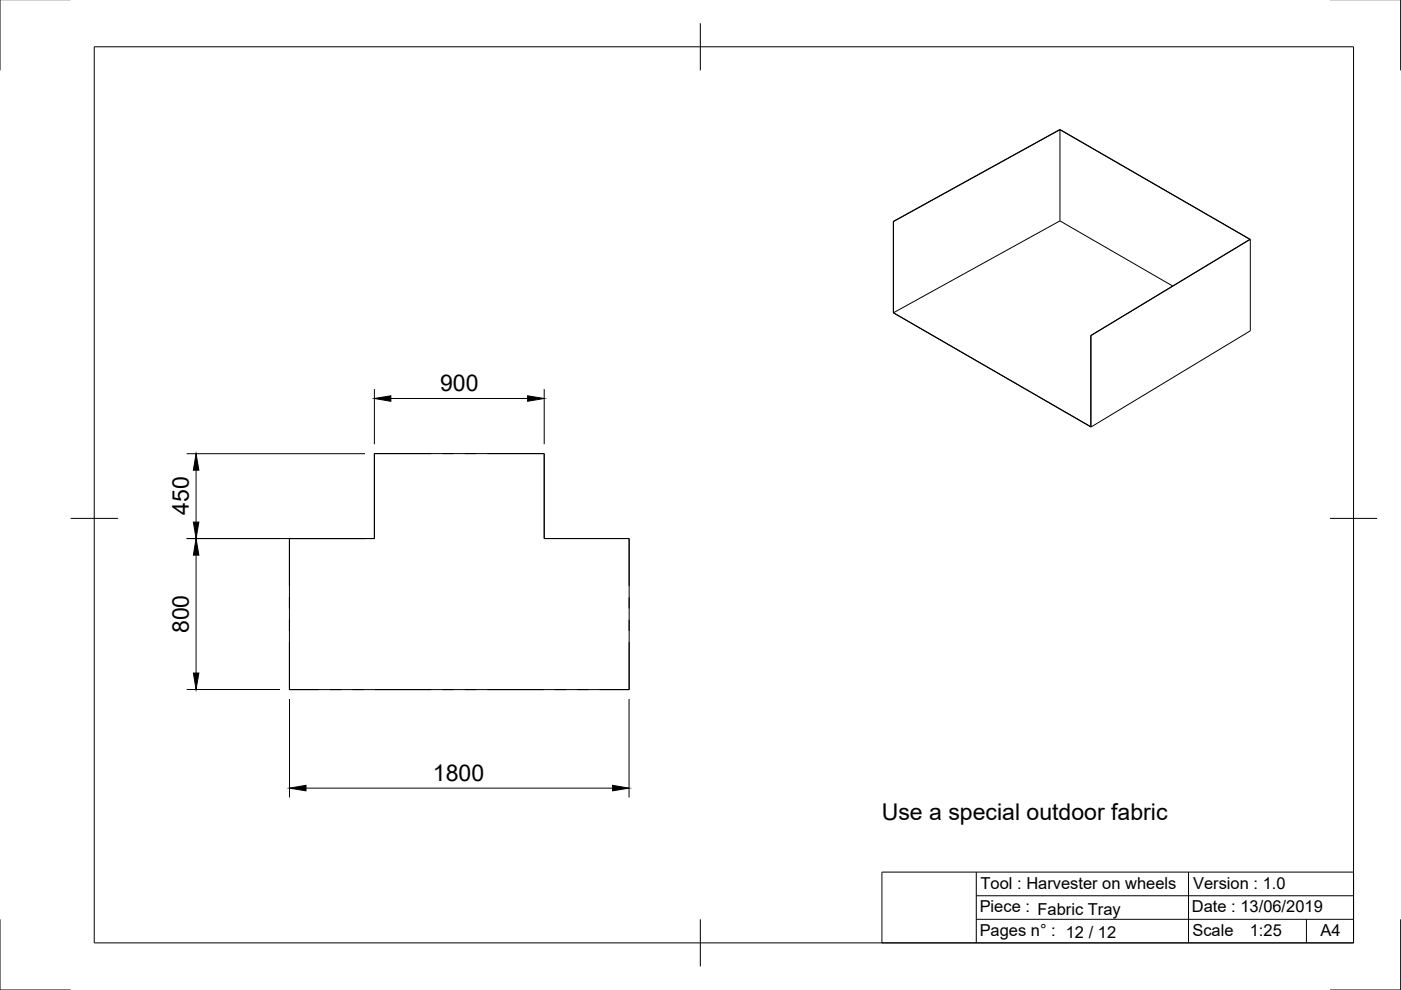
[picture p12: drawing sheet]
<svg xmlns="http://www.w3.org/2000/svg" width="297mm" height="210mm" viewBox="0 0 297 210" stroke-linecap="round" stroke-linejoin="round" font-family="sans-serif">
<!-- layer: Reference -->
<g fill="none" stroke="#000" stroke-width=".21">
<path d="M91.4 96.2h-12v18h-18v10M93.8 96.2h2.4M98.6 96.2h2.3M103.3 96.2h12.1v18h18v10M61.4 126.6v2.4M61.4 131.4v2.4M61.4 136.2v10h6.2M133.4 136.2v10h-6.3M133.4 126.6v2.4M133.4 131.4v2.4M70 146.2h2.4M74.7 146.2h2.4"/>
<path d="M79.5 146.2h11.9M93.8 146.2h2.4M98.6 146.2h2.3M103.3 146.2h12M117.6 146.2h2.4M122.4 146.2h2.4"/>
</g>
<!-- layer: Visible -->
<g fill="none" stroke="#000" stroke-width=".21">
<path d="M224.7 27.5l40.3 23.3-33.7 20.3M224.7 27.5l-35.3 19.5M224.7 27.5v19.3M189.4 46.9v19.4l41.9 24.2M189.4 46.9v.1M189.4 46.9l35.3-19.5 40.4 23.4M189.4 47v19.3M224.7 46.8l23.9 13.8M224.7 46.8l-35.3 19.5M265.1 50.8v19.3l-33.8 20.4M265.1 50.8l-33.8 20.4M189.4 66.3l41.9 24.2v-19.4"/>
<path d="M231.3 71.1v.1M231.3 71.2v19.3M61.4 114.2h18v-18h36v18h18v32h-72z"/>
</g>
<!-- layer: Border -->
<path d="M0 -.1v15M297 -.1v15M20 9.9h267v190h-267zM148.5 4.9v10M15 109.9h10M282 109.9h10M0 194.9v15h15M148.5 194.9v10M297 194.9v15h-15" fill="none" stroke="#000" stroke-width=".21"/>
<!-- layer: TitleBlock -->
<path d="M187 184.9h100v15h-100zM207 194.9h80M207 189.9h80M207 184.9v15M252 184.9v15M277 194.9v5" fill="none" stroke="#000" stroke-width=".21"/>
<!-- layer: Dimensions -->
<path d="M39.6 96.2h37.8M41.6 99.7v11M79.4 82.5v11.7M82.9 84.5h29M115.4 82.5v11.7M39.6 114.2h37.8M41.6 117.7v25M39.6 146.2h19.8M61.4 148.2v20.9M133.4 148.2v20.9M64.9 167.1h65" fill="none" stroke="#000" stroke-width=".21"/>
<path d="M41.6 96.2l.6 3.5h-1.2zM79.4 84.5l3.5-.6v1.2zM111.9 83.9l3.5 .6-3.5 .6zM41.6 114.2l.6 3.5h-1.2zM41 110.7h1.2l-.6 3.5zM41 142.7h1.2l-.6 3.5zM61.4 167.1l3.5-.6v1.2zM129.9 166.5l3.5 .6-3.5 .6z" fill="#000" stroke="#000" stroke-width=".21"/>
<g font-size="4.9">
<text x="93.3" y="82.9">900</text>
<text x="40" y="109.2" transform="rotate(-90 40 109.2)">450</text>
<text x="40" y="134.3" transform="rotate(-90 40 134.3)">800</text>
<text x="91.8" y="165.5">1800</text>
<text x="186.9" y="173.8">Use a special outdoor fabric</text>
</g>
<g font-size="3.5">
<text x="207.9" y="188.4">Tool : Harvester on wheels</text>
<text x="253" y="188.4">Version : 1.0</text>
<text x="207.7" y="193.4">Piece : Fabric Tray</text>
<text x="252.7" y="193.5">Date : 13/06/2019</text>
<text x="207.7" y="198.4">Pages n° : 12 / 12</text>
<text x="252.8" y="198.5">Scale</text>
<text x="265" y="198.5">1:25</text>
<text x="280" y="198.4">A4</text>
</g>
</svg>
